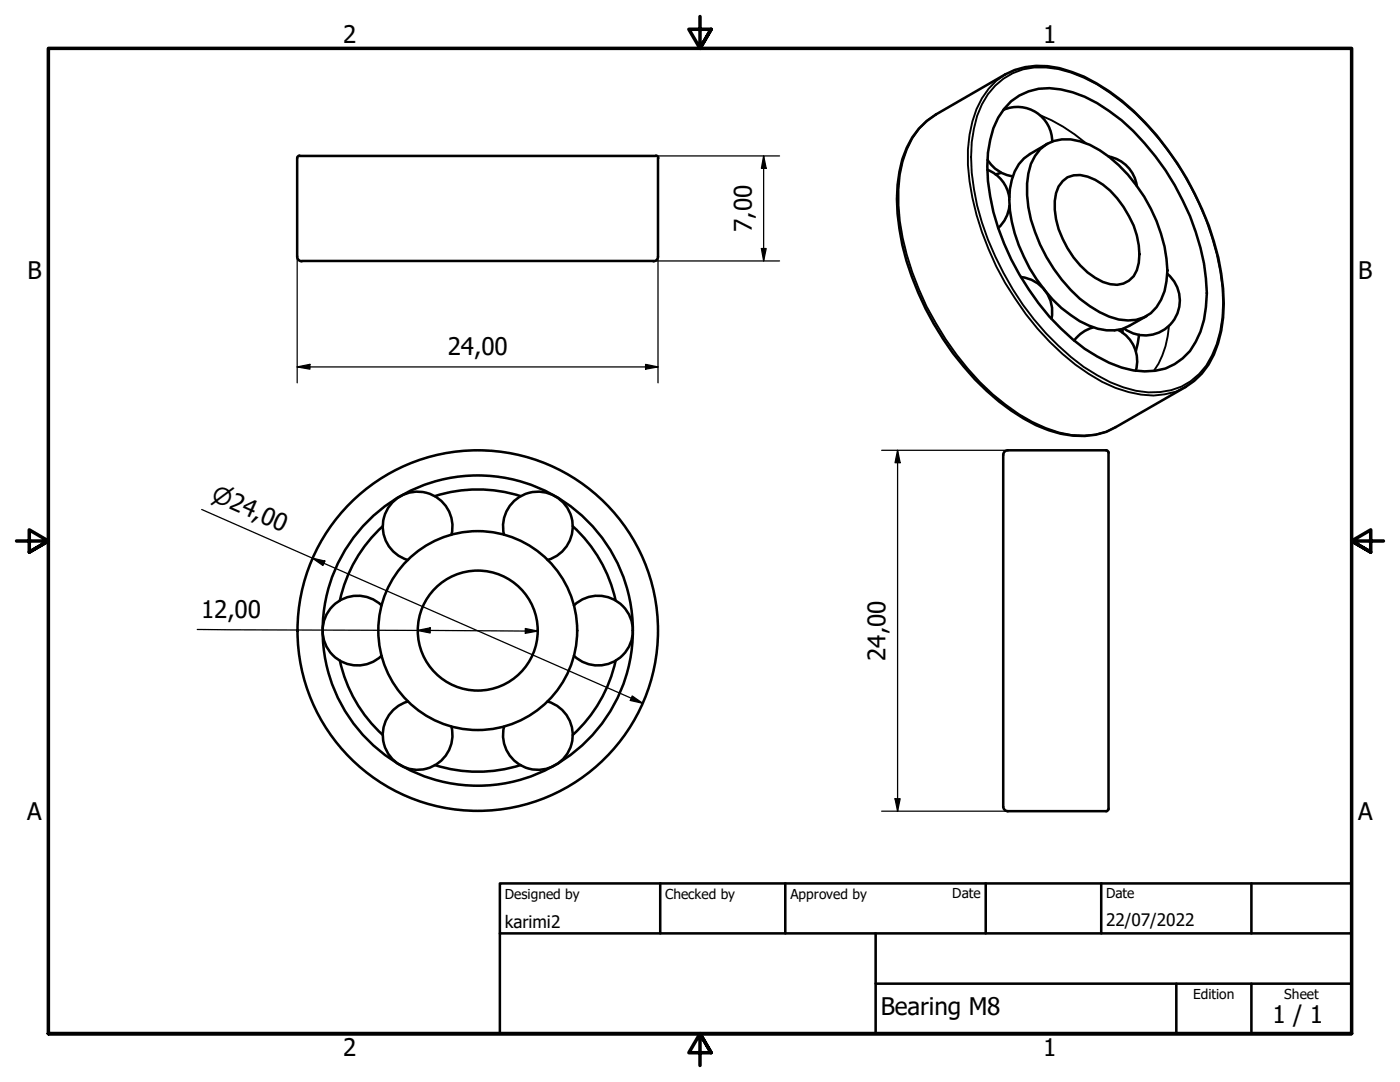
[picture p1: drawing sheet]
<svg xmlns="http://www.w3.org/2000/svg" width="279mm" height="216mm" viewBox="0 0 279 216" stroke-linecap="round" stroke-linejoin="round" font-family="sans-serif">
<!-- layer: Visible (ISO) -->
<g fill="none" stroke="#000" stroke-width=".51">
<path d="M59.3 31.6v19.6a.92 .92 0 0 0 .9 .9M59.8 31.1h71.1M59.8 31.1l-.4 .2-.1 .2M130.9 31.1l.4 .2 .1 .2M131.3 31.6v19.6a.92 .92 0 0 1-.9 .9M183.4 25.7l1.6-1.6 1.8-1.2 13.8-8a15.6 15.6 0 0 1 13.3-.5 37.9 37.9 0 0 1 14.6 10 59.4 59.4 0 0 1 15.2 30.1 28.6 28.6 0 0 1-1.4 16.2 13.8 13.8 0 0 1-5.7 6.5l-13.9 8a14.5 14.5 0 0 1-11 1.4 34 34 0 0 1-14.8-8.6 58 58 0 0 1-17.4-32.3 28.9 28.9 0 0 1 1.5-16.2l1.1-2.1zM197 33.9a7 7 0 0 1 4.4 5.5M197.1 31.9a7 7 0 0 0 5 3.3M199.8 34.5l-1.1 .3M200.3 21.9a7 7 0 0 1 9.7 6.3M201.8 20.2a11.6 11.6 0 0 1 9.9-2.4 23.1 23.1 0 0 1 9.7 4.4 47.7 47.7 0 0 1 14.6 17.8 43.8 43.8 0 0 1 4.9 18.5 19.4 19.4 0 0 1-3.4 11.5 11 11 0 0 1-9.1 4.1 19.2 19.2 0 0 1-9.5-3 42.7 42.7 0 0 1-13.6-13.4 45.7 45.7 0 0 1-8.3-24.5 21.4 21.4 0 0 1 2.2-9.7l1.2-1.8zM207.6 29.8a7.7 7.7 0 0 1 7.9-1.6 20.5 20.5 0 0 1 9.6 6.7 31.3 31.3 0 0 1 7.9 19.1 11.2 11.2 0 0 1-3.3 8.5 8 8 0 0 1-8.3 .7 24.2 24.2 0 0 1-11.1-9.5 30.7 30.7 0 0 1-5.3-14.8 13.2 13.2 0 0 1 1.6-7.8z"/>
<path d="M209 28.7l-3.5 2a7.9 7.9 0 0 0-3.6 5.2 21.5 21.5 0 0 0 1.4 13.1 31.9 31.9 0 0 0 5.1 8.8M212.1 36.1a4.6 4.6 0 0 1 4.9-.9 15.4 15.4 0 0 1 8.3 7.9 14 14 0 0 1 1.6 10.8 4.5 4.5 0 0 1-5.3 2.8 14.4 14.4 0 0 1-8.6-7.2 15.3 15.3 0 0 1-2.2-11l.5-1.3zM221.2 31.2a7 7 0 0 1 5.7 5.9M60.2 52.1h70.2M201.5 41a7 7 0 0 1-2.3 4.5M203.8 55.3a7 7 0 0 1 6.1 8.3M208.5 57.9a22.7 22.7 0 0 0 10.6 7.7 8.3 8.3 0 0 0 6.3-.6l3.5-1.9M233 54.6a7 7 0 0 1 1 9.7 7 7 0 0 1-9.6 1.3M218.1 65.3l-1.8 .8-1.1 .9-.8 1M223.2 65.9a7 7 0 0 1 3.5 8.1M224 65.7v.7M227.3 66.8l-.6 3.2"/>
<path d="M86.8 99a28.2 28.2 0 0 1 17.1 0M200.5 90.1l.6-.2h19.7h.2l.2 .4v71.3l-.4 .3h-19.7a.92 .92 0 0 1-.9-.9v-70.2zM76.4 105a28.2 28.2 0 0 0-8.6 14.8M90.1 106.7a7 7 0 0 0-5-8.4 7 7 0 0 0-8.5 4.9 7 7 0 0 0 4.8 8.5M100.6 106.7a7 7 0 0 1 5-8.4 7 7 0 0 1 8.5 4.9 7 7 0 0 1-4.8 8.5M114.3 105a28.2 28.2 0 0 1 8.6 14.8M67.8 131.8a28.2 28.2 0 0 0 8.6 14.9M76.2 120.8a7 7 0 0 0-9.8 .1 7 7 0 0 0 0 9.8 7 7 0 0 0 9.8 .1M81.4 140a7 7 0 0 0-4.8 8.5 7 7 0 0 0 8.5 4.9 7 7 0 0 0 5-8.4M109.3 140a7 7 0 0 1 4.8 8.5 7 7 0 0 1-8.5 4.9 7 7 0 0 1-5-8.4M114.5 120.8a7 7 0 0 1 9.8 .1 7 7 0 0 1 0 9.8 7 7 0 0 1-9.8 .1M122.9 131.8a28.2 28.2 0 0 1-8.6 14.9"/>
<path d="M86.8 152.7a28.2 28.2 0 0 0 17.1 0"/>
<circle cx="95.3" cy="125.8" r="31"/>
<circle cx="95.3" cy="125.8" r="19.8"/>
<circle cx="95.3" cy="125.8" r="12"/>
<circle cx="95.3" cy="125.8" r="36"/>
</g>
<!-- layer: Visible Narrow (ISO) -->
<path d="M198.6 17.1a12.4 12.4 0 0 1 10.1-3.6 25 25 0 0 1 12.9 5 56.6 56.6 0 0 1 22.4 38.8 24.2 24.2 0 0 1-3.3 15.7 12.6 12.6 0 0 1-11.5 5.3 23.2 23.2 0 0 1-10.3-3.4 50.5 50.5 0 0 1-16.8-17.2 52.1 52.1 0 0 1-8.3-26.3 23 23 0 0 1 3.4-12.6zM200.6 14.9a14.8 14.8 0 0 0-6.5 9.4 30.6 30.6 0 0 0 0 15.1 58.2 58.2 0 0 0 20.5 33.4 28.6 28.6 0 0 0 13.1 5.9 14.1 14.1 0 0 0 8.9-1.5M186.8 22.9a14.5 14.5 0 0 0-6.7 9.4 36.3 36.3 0 0 0 .9 18.6 60.8 60.8 0 0 0 17.1 27.8 34.7 34.7 0 0 0 13.2 7.6 15.1 15.1 0 0 0 11.4-1.1M207.6 23a33.3 33.3 0 0 1 9.1 5.6M233.3 65a17.6 17.6 0 0 1-3 9" fill="none" stroke="#000" stroke-width=".38"/>
<!-- layer: Border (ISO) -->
<path d="M139.7 3.3v6.4l-2.2-3.9h4.4l-2.2 3.9 2.2-3.9M3.3 107.9h6.4l-3.9-2.2v4.5l3.9-2.3-3.9 2.3M276.1 107.9h-6.4l3.9-2.2v4.5l-3.9-2.3 3.9 2.3M9.7 206.2v-196.5h260v196.5h-260h260M141.9 210.1l-2.2-3.9 2.2 3.9h-4.4l2.2-3.9v6.4" fill="none" stroke="#000" stroke-width=".7"/>
<!-- layer: Title (ISO) -->
<path d="M99.8 176.3h169.9v29.9h-169.9zM131.8 176.3v9.9M156.7 176.3v9.9M196.7 176.3v9.9M219.8 176.3v9.9M249.7 176.3v9.9M99.8 186.2h169.9M174.8 196.3h94.9M174.8 186.2v20M234.8 196.3v9.9M249.7 196.3v9.9" fill="none" stroke="#000" stroke-width=".51"/>
<!-- layer: Dimension (ISO) -->
<g fill="none" stroke="#000" stroke-width=".25">
<path d="M130.9 31.1h24.7M152.4 31.1l.5 2.5h-.9zM152.4 31.1v21M59.3 51.2v25.2M130.4 52.1h25.2M131.3 51.2v25.2M152 49.6h.9l-.5 2.5zM59.3 73.2l2.5-.5v1zM59.3 73.2h72M128.8 72.7l2.5 .5-2.5 .5zM176 89.9h25.1M179.1 89.9l.5 2.4h-1z"/>
<path d="M179.1 89.9v72M40.3 101.7l88 38.6M62.4 111.4l2.4 .6-.3 .8zM39.4 125.6l67.9 .3M83.3 125.8l2.6-.5v1zM104.8 125.4l2.5 .5-2.5 .5zM126.2 138.9l2.1 1.4-2.5-.5zM178.6 159.4h1l-.5 2.5zM176 161.9h25.1"/>
</g>
<g fill="#000">
<path d="M152.4 31.1l.5 2.5h-.9z" fill-rule="evenodd"/>
<path d="M152 49.6h.9l-.5 2.5z" fill-rule="evenodd"/>
<path d="M59.3 73.2l2.5-.5v1z" fill-rule="evenodd"/>
<path d="M128.8 72.7l2.5 .5-2.5 .5z" fill-rule="evenodd"/>
<path d="M179.1 89.9l.5 2.4h-1z" fill-rule="evenodd"/>
<path d="M62.4 111.4l2.4 .6-.3 .8z" fill-rule="evenodd"/>
<path d="M83.3 125.8l2.6-.5v1z" fill-rule="evenodd"/>
<path d="M104.8 125.4l2.5 .5-2.5 .5z" fill-rule="evenodd"/>
<path d="M126.2 138.9l2.1 1.4-2.5-.5z" fill-rule="evenodd"/>
<path d="M178.6 159.4h1l-.5 2.5z" fill-rule="evenodd"/>
</g>
<g font-size="4.8">
<text x="68.5" y="8.6">2</text>
<text x="208.2" y="8.6">1</text>
<text x="150.1" y="46.2" transform="rotate(-90 150.1 46.2)">7,00</text>
<text x="5.5" y="55.8">B</text>
<text x="271.1" y="55.8">B</text>
<text x="89.3" y="70.8">24,00</text>
<text x="40.1" y="123.3">12,00</text>
<text x="176.7" y="131.8" transform="rotate(-90 176.7 131.8)">24,00</text>
<text x="5.4" y="163.7">A</text>
<text x="271" y="163.7">A</text>
<text x="175.8" y="202.6">Bearing M8</text>
<text x="253.9" y="204.2">1 / 1</text>
<text x="68.5" y="210.8">2</text>
<text x="208.2" y="210.8">1</text>
</g>
<text font-size="4.6" x="41.9" y="99.8" transform="rotate(24 41.9 99.8)">⌀24,00</text>
<g font-size="3.4">
<text x="100.8" y="185.2">karimi2</text>
<text x="220.7" y="184.7">22/07/2022</text>
</g>
<g font-size="2.7">
<text x="100.8" y="179.3">Designed by</text>
<text x="132.8" y="179.3">Checked by</text>
<text x="157.7" y="179.3">Approved by</text>
<text x="190.1" y="179.3">Date</text>
<text x="220.7" y="179.3">Date</text>
<text x="238.1" y="199.3">Edition</text>
<text x="256.3" y="199.3">Sheet</text>
</g>
</svg>
